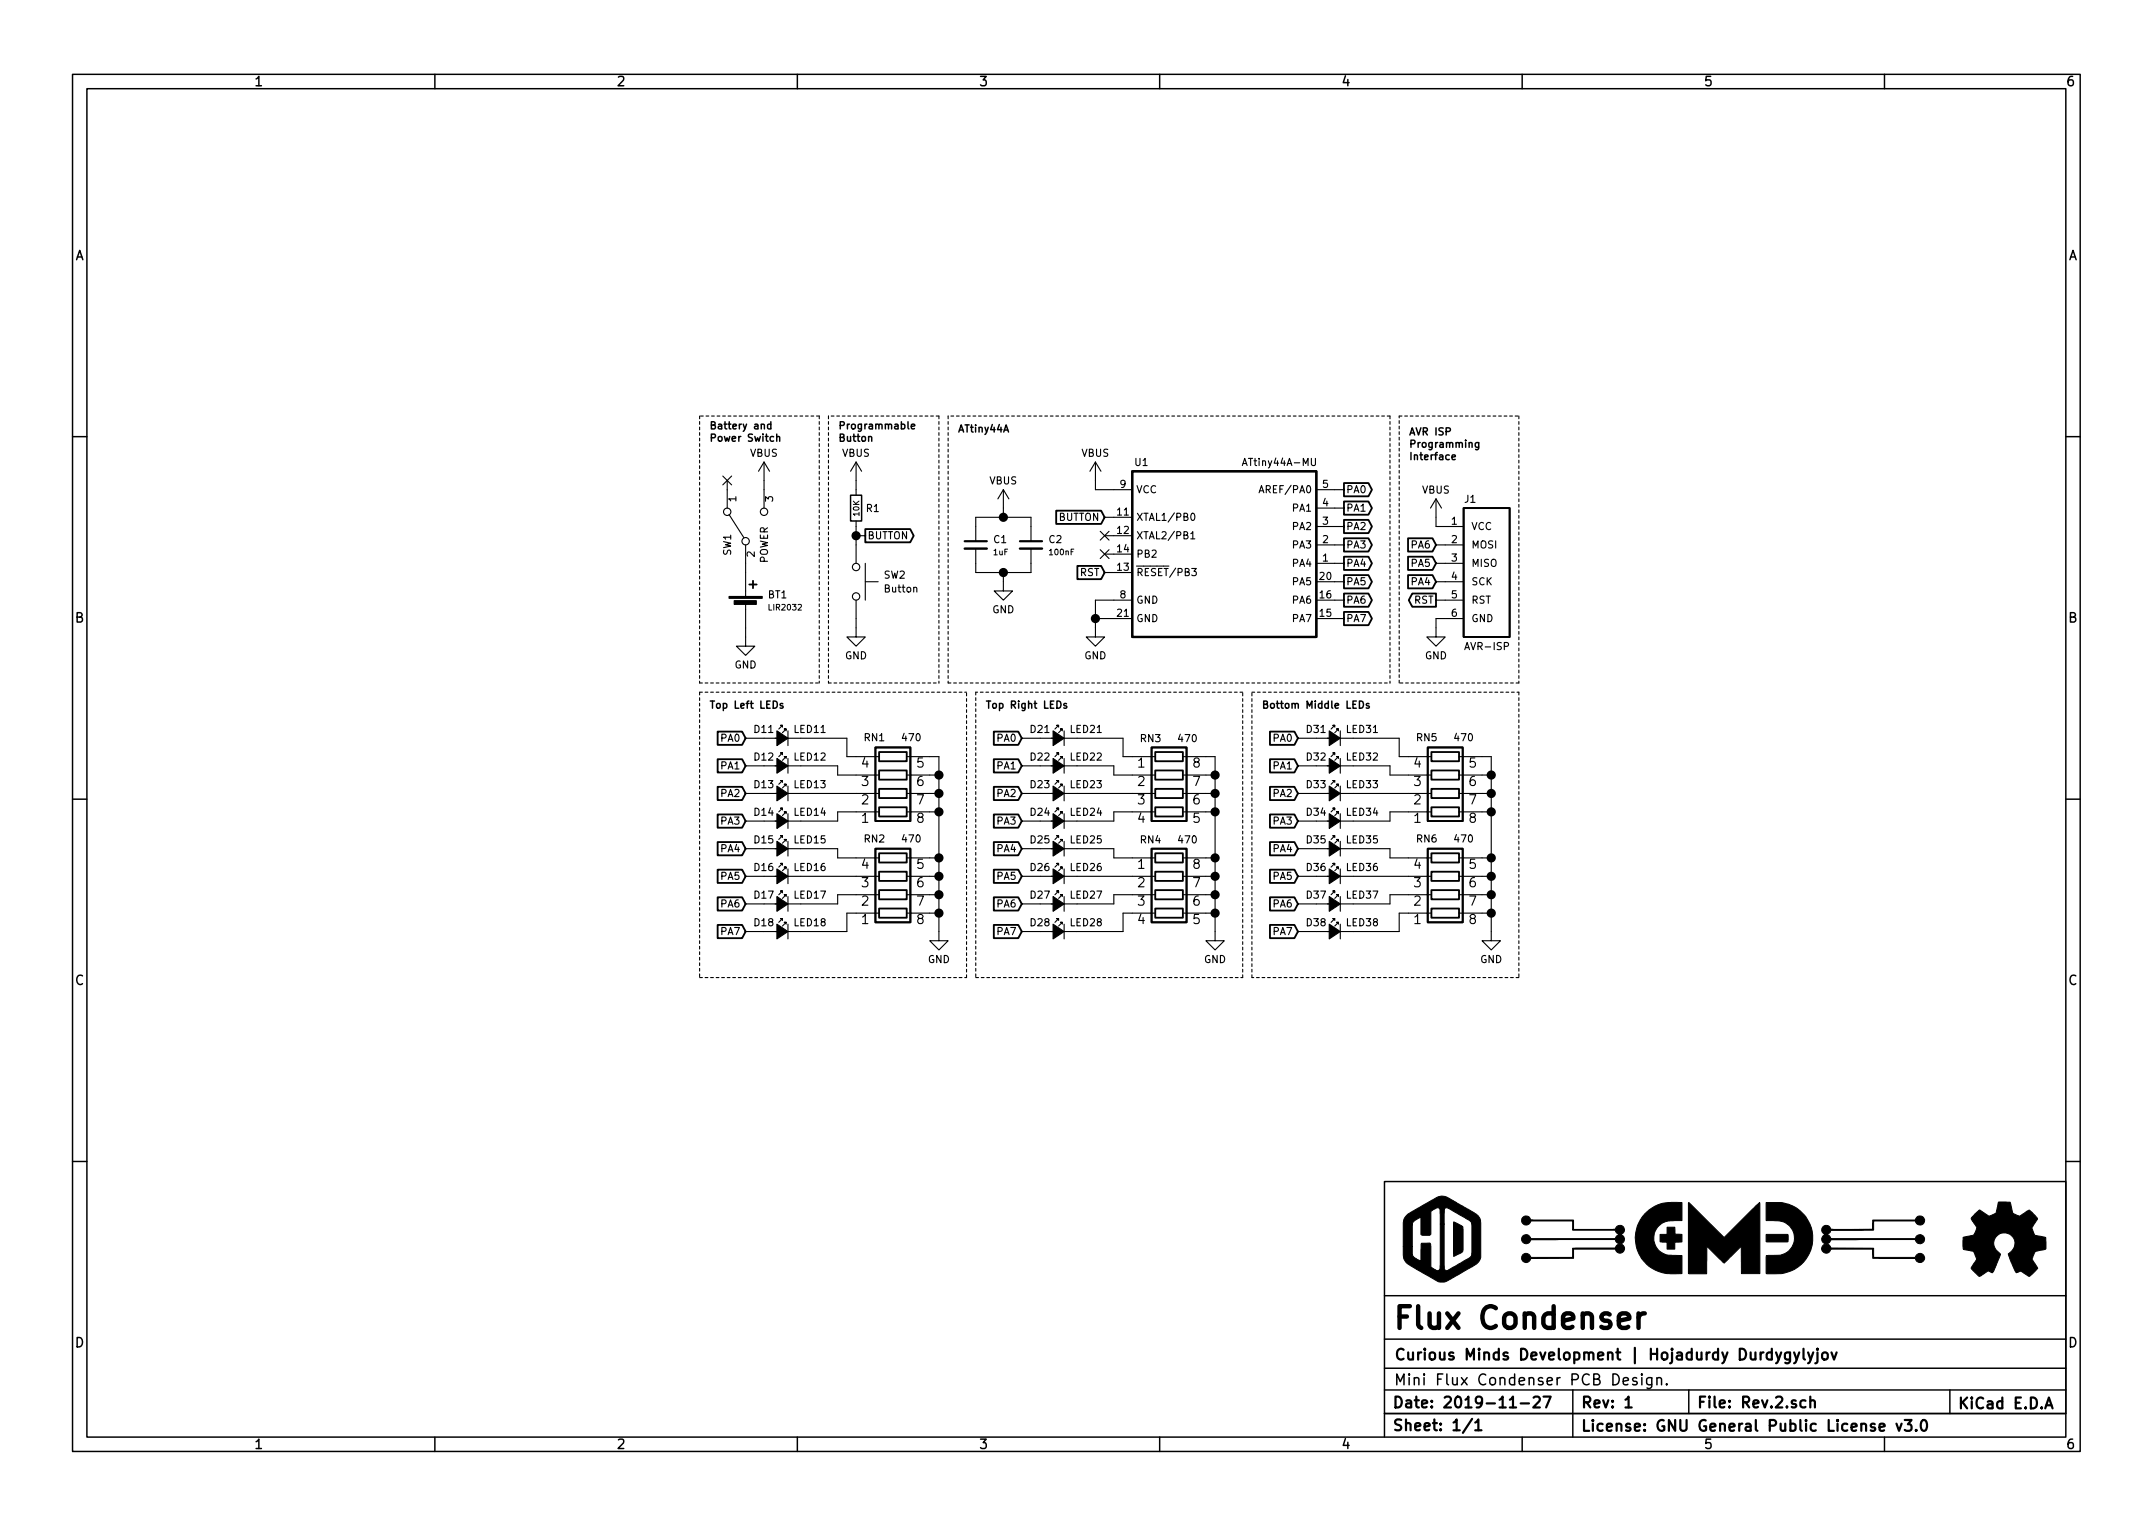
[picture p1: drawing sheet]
EESchema Schematic File Version 4
EELAYER 30 0
EELAYER END
$Descr A4 11693 8268
encoding utf-8
Sheet 1 1
Title "Flux Condenser"
Date "2019-11-27"
Rev "1"
Comp "Curious Minds Development | Hojadurdy Durdygylyjov"
Comment1 "Mini Flux Condenser PCB Design."
Comment2 "GNU General Public License v3.0"
Comment3 ""
Comment4 ""
$EndDescr
$Comp
L ATtiny44A-MU:ATtiny44A-MU U1
U 1 1
P 6650 3350
F 0 "U1" H 6200 4200 39  0000 C CNN
F 1 "ATtiny44A-MU" H 6950 4200 39  0000 C CNN
F 2 "Package_DFN_QFN:QFN-20-1EP_4x4mm_P0.5mm_EP2.6x2.6mm" H 6650 2700 50  0001 C CIN
F 3 "http://ww1.microchip.com/downloads/en/DeviceDoc/doc8006.pdf" H 9150 3350 50  0001 C CNN
	1    6650 3350
	1    0    0    -1  
$EndComp
Wire Wire Line
	5950 2600 5950 2650
Wire Wire Line
	5950 2650 6050 2650
$Comp
L power:GND #PWR0102
U 1 1
P 5950 3400
F 0 "#PWR0102" H 5950 3150 50  0001 C CNN
F 1 "GND" H 5950 3250 39  0000 C CNN
F 2 "" H 5950 3400 50  0001 C CNN
F 3 "" H 5950 3400 50  0001 C CNN
	1    5950 3400
	1    0    0    -1  
$EndComp
Wire Wire Line
	5950 3400 5950 3350
Wire Wire Line
	5950 3250 6050 3250
Wire Wire Line
	6050 3350 5950 3350
Connection ~ 5950 3350
Wire Wire Line
	5950 3350 5950 3250
$Comp
L Device:LED_Small_ALT D11
U 1 1
P 4250 4000
F 0 "D11" H 4350 4050 39  0000 C CNN
F 1 "LED11" H 4100 4050 39  0000 C CNN
F 2 "LED_SMD:LED_0402_1005Metric" V 4250 4000 50  0001 C CNN
F 3 "~" V 4250 4000 50  0001 C CNN
	1    4250 4000
	-1   0    0    -1  
$EndComp
$Comp
L Device:LED_Small_ALT D12
U 1 1
P 4250 4150
F 0 "D12" H 4350 4200 39  0000 C CNN
F 1 "LED12" H 4100 4200 39  0000 C CNN
F 2 "LED_SMD:LED_0402_1005Metric" V 4250 4150 50  0001 C CNN
F 3 "~" V 4250 4150 50  0001 C CNN
	1    4250 4150
	-1   0    0    -1  
$EndComp
$Comp
L Device:LED_Small_ALT D13
U 1 1
P 4250 4300
F 0 "D13" H 4350 4350 39  0000 C CNN
F 1 "LED13" H 4100 4350 39  0000 C CNN
F 2 "LED_SMD:LED_0402_1005Metric" V 4250 4300 50  0001 C CNN
F 3 "~" V 4250 4300 50  0001 C CNN
	1    4250 4300
	-1   0    0    -1  
$EndComp
$Comp
L Device:LED_Small_ALT D14
U 1 1
P 4250 4450
F 0 "D14" H 4350 4500 39  0000 C CNN
F 1 "LED14" H 4100 4500 39  0000 C CNN
F 2 "LED_SMD:LED_0402_1005Metric" V 4250 4450 50  0001 C CNN
F 3 "~" V 4250 4450 50  0001 C CNN
	1    4250 4450
	-1   0    0    -1  
$EndComp
$Comp
L Device:LED_Small_ALT D15
U 1 1
P 4250 4600
F 0 "D15" H 4350 4650 39  0000 C CNN
F 1 "LED15" H 4100 4650 39  0000 C CNN
F 2 "LED_SMD:LED_0402_1005Metric" V 4250 4600 50  0001 C CNN
F 3 "~" V 4250 4600 50  0001 C CNN
	1    4250 4600
	-1   0    0    -1  
$EndComp
$Comp
L Device:LED_Small_ALT D16
U 1 1
P 4250 4750
F 0 "D16" H 4350 4800 39  0000 C CNN
F 1 "LED16" H 4100 4800 39  0000 C CNN
F 2 "LED_SMD:LED_0402_1005Metric" V 4250 4750 50  0001 C CNN
F 3 "~" V 4250 4750 50  0001 C CNN
	1    4250 4750
	-1   0    0    -1  
$EndComp
$Comp
L Device:LED_Small_ALT D17
U 1 1
P 4250 4900
F 0 "D17" H 4350 4950 39  0000 C CNN
F 1 "LED17" H 4100 4950 39  0000 C CNN
F 2 "LED_SMD:LED_0402_1005Metric" V 4250 4900 50  0001 C CNN
F 3 "~" V 4250 4900 50  0001 C CNN
	1    4250 4900
	-1   0    0    -1  
$EndComp
$Comp
L Device:LED_Small_ALT D18
U 1 1
P 4250 5050
F 0 "D18" H 4350 5100 39  0000 C CNN
F 1 "LED18" H 4100 5100 39  0000 C CNN
F 2 "LED_SMD:LED_0402_1005Metric" V 4250 5050 50  0001 C CNN
F 3 "~" V 4250 5050 50  0001 C CNN
	1    4250 5050
	-1   0    0    -1  
$EndComp
$Comp
L Device:R_Pack04 RN1
U 1 1
P 4850 4200
F 0 "RN1" V 5050 4100 39  0000 C CNN
F 1 "470" V 5050 4300 39  0000 C CNN
F 2 "Resistor_SMD:R_Array_Convex_4x0402" V 5125 4200 50  0001 C CNN
F 3 "~" H 4850 4200 50  0001 C CNN
	1    4850 4200
	0    1    -1   0   
$EndComp
$Comp
L Device:R_Pack04 RN2
U 1 1
P 4850 4750
F 0 "RN2" V 5050 4650 39  0000 C CNN
F 1 "470" V 5050 4850 39  0000 C CNN
F 2 "Resistor_SMD:R_Array_Convex_4x0402" V 5125 4750 50  0001 C CNN
F 3 "~" H 4850 4750 50  0001 C CNN
	1    4850 4750
	0    1    -1   0   
$EndComp
Wire Wire Line
	4350 4000 4600 4000
Wire Wire Line
	4600 4000 4600 4100
Wire Wire Line
	4600 4100 4650 4100
Wire Wire Line
	4350 4150 4550 4150
Wire Wire Line
	4550 4150 4550 4200
Wire Wire Line
	4550 4200 4650 4200
Wire Wire Line
	4350 4300 4650 4300
Wire Wire Line
	4350 4450 4550 4450
Wire Wire Line
	4550 4450 4550 4400
Wire Wire Line
	4550 4400 4650 4400
Wire Wire Line
	4350 4600 4550 4600
Wire Wire Line
	4550 4600 4550 4650
Wire Wire Line
	4550 4650 4650 4650
Wire Wire Line
	4350 4750 4650 4750
Wire Wire Line
	4350 4900 4550 4900
Wire Wire Line
	4550 4900 4550 4850
Wire Wire Line
	4550 4850 4650 4850
Wire Wire Line
	4350 5050 4600 5050
Wire Wire Line
	4600 5050 4600 4950
Wire Wire Line
	4600 4950 4650 4950
$Comp
L power:GND #PWR0103
U 1 1
P 5100 5050
F 0 "#PWR0103" H 5100 4800 50  0001 C CNN
F 1 "GND" H 5100 4900 39  0000 C CNN
F 2 "" H 5100 5050 50  0001 C CNN
F 3 "" H 5100 5050 50  0001 C CNN
	1    5100 5050
	1    0    0    -1  
$EndComp
Wire Wire Line
	5050 4650 5100 4650
Wire Wire Line
	5050 4100 5100 4100
Wire Wire Line
	5100 4100 5100 4200
Connection ~ 5100 4650
Wire Wire Line
	5100 4650 5100 4750
Wire Wire Line
	5050 4950 5100 4950
Connection ~ 5100 4950
Wire Wire Line
	5100 4950 5100 5050
Wire Wire Line
	5050 4850 5100 4850
Connection ~ 5100 4850
Wire Wire Line
	5100 4850 5100 4950
Wire Wire Line
	5050 4750 5100 4750
Connection ~ 5100 4750
Wire Wire Line
	5100 4750 5100 4850
Wire Wire Line
	5050 4400 5100 4400
Connection ~ 5100 4400
Wire Wire Line
	5100 4400 5100 4650
Wire Wire Line
	5050 4300 5100 4300
Connection ~ 5100 4300
Wire Wire Line
	5100 4300 5100 4400
Wire Wire Line
	5050 4200 5100 4200
Connection ~ 5100 4200
Wire Wire Line
	5100 4200 5100 4300
Text GLabel 7300 2650 2    39   Output ~ 0
PA0
Text GLabel 7300 2750 2    39   Output ~ 0
PA1
Text GLabel 7300 2850 2    39   Output ~ 0
PA2
Text GLabel 7300 2950 2    39   Output ~ 0
PA3
Text GLabel 7300 3050 2    39   Output ~ 0
PA4
Text GLabel 7300 3150 2    39   Output ~ 0
PA5
Text GLabel 7300 3250 2    39   Output ~ 0
PA6
Text GLabel 7300 3350 2    39   Output ~ 0
PA7
Wire Wire Line
	7250 2650 7300 2650
Wire Wire Line
	7250 2750 7300 2750
Wire Wire Line
	7250 2850 7300 2850
Wire Wire Line
	7250 2950 7300 2950
Wire Wire Line
	7250 3050 7300 3050
Wire Wire Line
	7250 3150 7300 3150
Wire Wire Line
	7250 3250 7300 3250
Wire Wire Line
	7250 3350 7300 3350
Text GLabel 4050 4000 0    39   Input ~ 0
PA0
Text GLabel 4050 4150 0    39   Input ~ 0
PA1
Text GLabel 4050 4300 0    39   Input ~ 0
PA2
Text GLabel 4050 4450 0    39   Input ~ 0
PA3
Text GLabel 4050 4600 0    39   Input ~ 0
PA4
Text GLabel 4050 4750 0    39   Input ~ 0
PA5
Text GLabel 4050 4900 0    39   Input ~ 0
PA6
Text GLabel 4050 5050 0    39   Input ~ 0
PA7
Wire Wire Line
	4050 4000 4150 4000
Wire Wire Line
	4050 4150 4150 4150
Wire Wire Line
	4050 4300 4150 4300
Wire Wire Line
	4050 4450 4150 4450
Wire Wire Line
	4050 4600 4150 4600
Wire Wire Line
	4050 4750 4150 4750
Wire Wire Line
	4050 4900 4150 4900
Wire Wire Line
	4050 5050 4150 5050
$Comp
L Device:LED_Small_ALT D21
U 1 1
P 5750 4000
F 0 "D21" H 5850 4050 39  0000 C CNN
F 1 "LED21" H 5600 4050 39  0000 C CNN
F 2 "LED_SMD:LED_0402_1005Metric" V 5750 4000 50  0001 C CNN
F 3 "~" V 5750 4000 50  0001 C CNN
	1    5750 4000
	-1   0    0    -1  
$EndComp
$Comp
L Device:LED_Small_ALT D22
U 1 1
P 5750 4150
F 0 "D22" H 5850 4200 39  0000 C CNN
F 1 "LED22" H 5600 4200 39  0000 C CNN
F 2 "LED_SMD:LED_0402_1005Metric" V 5750 4150 50  0001 C CNN
F 3 "~" V 5750 4150 50  0001 C CNN
	1    5750 4150
	-1   0    0    -1  
$EndComp
$Comp
L Device:LED_Small_ALT D23
U 1 1
P 5750 4300
F 0 "D23" H 5850 4350 39  0000 C CNN
F 1 "LED23" H 5600 4350 39  0000 C CNN
F 2 "LED_SMD:LED_0402_1005Metric" V 5750 4300 50  0001 C CNN
F 3 "~" V 5750 4300 50  0001 C CNN
	1    5750 4300
	-1   0    0    -1  
$EndComp
$Comp
L Device:LED_Small_ALT D24
U 1 1
P 5750 4450
F 0 "D24" H 5850 4500 39  0000 C CNN
F 1 "LED24" H 5600 4500 39  0000 C CNN
F 2 "LED_SMD:LED_0402_1005Metric" V 5750 4450 50  0001 C CNN
F 3 "~" V 5750 4450 50  0001 C CNN
	1    5750 4450
	-1   0    0    -1  
$EndComp
$Comp
L Device:LED_Small_ALT D25
U 1 1
P 5750 4600
F 0 "D25" H 5850 4650 39  0000 C CNN
F 1 "LED25" H 5600 4650 39  0000 C CNN
F 2 "LED_SMD:LED_0402_1005Metric" V 5750 4600 50  0001 C CNN
F 3 "~" V 5750 4600 50  0001 C CNN
	1    5750 4600
	-1   0    0    -1  
$EndComp
$Comp
L Device:LED_Small_ALT D26
U 1 1
P 5750 4750
F 0 "D26" H 5850 4800 39  0000 C CNN
F 1 "LED26" H 5600 4800 39  0000 C CNN
F 2 "LED_SMD:LED_0402_1005Metric" V 5750 4750 50  0001 C CNN
F 3 "~" V 5750 4750 50  0001 C CNN
	1    5750 4750
	-1   0    0    -1  
$EndComp
$Comp
L Device:LED_Small_ALT D27
U 1 1
P 5750 4900
F 0 "D27" H 5850 4950 39  0000 C CNN
F 1 "LED27" H 5600 4950 39  0000 C CNN
F 2 "LED_SMD:LED_0402_1005Metric" V 5750 4900 50  0001 C CNN
F 3 "~" V 5750 4900 50  0001 C CNN
	1    5750 4900
	-1   0    0    -1  
$EndComp
$Comp
L Device:LED_Small_ALT D28
U 1 1
P 5750 5050
F 0 "D28" H 5850 5100 39  0000 C CNN
F 1 "LED28" H 5600 5100 39  0000 C CNN
F 2 "LED_SMD:LED_0402_1005Metric" V 5750 5050 50  0001 C CNN
F 3 "~" V 5750 5050 50  0001 C CNN
	1    5750 5050
	-1   0    0    -1  
$EndComp
$Comp
L Device:R_Pack04 RN3
U 1 1
P 6350 4300
F 0 "RN3" V 6050 4200 39  0000 C CNN
F 1 "470" V 6050 4400 39  0000 C CNN
F 2 "Resistor_SMD:R_Array_Convex_4x0402" V 6625 4300 50  0001 C CNN
F 3 "~" H 6350 4300 50  0001 C CNN
	1    6350 4300
	0    1    1    0   
$EndComp
$Comp
L Device:R_Pack04 RN4
U 1 1
P 6350 4850
F 0 "RN4" V 6050 4750 39  0000 C CNN
F 1 "470" V 6050 4950 39  0000 C CNN
F 2 "Resistor_SMD:R_Array_Convex_4x0402" V 6625 4850 50  0001 C CNN
F 3 "~" H 6350 4850 50  0001 C CNN
	1    6350 4850
	0    1    1    0   
$EndComp
Wire Wire Line
	5850 4000 6100 4000
Wire Wire Line
	6100 4000 6100 4100
Wire Wire Line
	6100 4100 6150 4100
Wire Wire Line
	5850 4150 6050 4150
Wire Wire Line
	6050 4150 6050 4200
Wire Wire Line
	6050 4200 6150 4200
Wire Wire Line
	5850 4300 6150 4300
Wire Wire Line
	5850 4450 6050 4450
Wire Wire Line
	6050 4450 6050 4400
Wire Wire Line
	6050 4400 6150 4400
Wire Wire Line
	5850 4600 6050 4600
Wire Wire Line
	6050 4600 6050 4650
Wire Wire Line
	6050 4650 6150 4650
Wire Wire Line
	5850 4750 6150 4750
Wire Wire Line
	5850 4900 6050 4900
Wire Wire Line
	6050 4900 6050 4850
Wire Wire Line
	6050 4850 6150 4850
Wire Wire Line
	5850 5050 6100 5050
Wire Wire Line
	6100 5050 6100 4950
Wire Wire Line
	6100 4950 6150 4950
$Comp
L power:GND #PWR0104
U 1 1
P 6600 5050
F 0 "#PWR0104" H 6600 4800 50  0001 C CNN
F 1 "GND" H 6600 4900 39  0000 C CNN
F 2 "" H 6600 5050 50  0001 C CNN
F 3 "" H 6600 5050 50  0001 C CNN
	1    6600 5050
	1    0    0    -1  
$EndComp
Wire Wire Line
	6550 4650 6600 4650
Wire Wire Line
	6550 4100 6600 4100
Wire Wire Line
	6600 4100 6600 4200
Connection ~ 6600 4650
Wire Wire Line
	6600 4650 6600 4750
Wire Wire Line
	6550 4950 6600 4950
Connection ~ 6600 4950
Wire Wire Line
	6600 4950 6600 5050
Wire Wire Line
	6550 4850 6600 4850
Connection ~ 6600 4850
Wire Wire Line
	6600 4850 6600 4950
Wire Wire Line
	6550 4750 6600 4750
Connection ~ 6600 4750
Wire Wire Line
	6600 4750 6600 4850
Wire Wire Line
	6550 4400 6600 4400
Connection ~ 6600 4400
Wire Wire Line
	6600 4400 6600 4650
Wire Wire Line
	6550 4300 6600 4300
Connection ~ 6600 4300
Wire Wire Line
	6600 4300 6600 4400
Wire Wire Line
	6550 4200 6600 4200
Connection ~ 6600 4200
Wire Wire Line
	6600 4200 6600 4300
Text GLabel 5550 4000 0    39   Input ~ 0
PA0
Text GLabel 5550 4150 0    39   Input ~ 0
PA1
Text GLabel 5550 4300 0    39   Input ~ 0
PA2
Text GLabel 5550 4450 0    39   Input ~ 0
PA3
Text GLabel 5550 4600 0    39   Input ~ 0
PA4
Text GLabel 5550 4750 0    39   Input ~ 0
PA5
Text GLabel 5550 4900 0    39   Input ~ 0
PA6
Text GLabel 5550 5050 0    39   Input ~ 0
PA7
Wire Wire Line
	5550 4000 5650 4000
Wire Wire Line
	5550 4150 5650 4150
Wire Wire Line
	5550 4300 5650 4300
Wire Wire Line
	5550 4450 5650 4450
Wire Wire Line
	5550 4600 5650 4600
Wire Wire Line
	5550 4750 5650 4750
Wire Wire Line
	5550 4900 5650 4900
Wire Wire Line
	5550 5050 5650 5050
$Comp
L Device:LED_Small_ALT D31
U 1 1
P 7250 4000
F 0 "D31" H 7350 4050 39  0000 C CNN
F 1 "LED31" H 7100 4050 39  0000 C CNN
F 2 "LED_SMD:LED_0402_1005Metric" V 7250 4000 50  0001 C CNN
F 3 "~" V 7250 4000 50  0001 C CNN
	1    7250 4000
	-1   0    0    -1  
$EndComp
$Comp
L Device:LED_Small_ALT D32
U 1 1
P 7250 4150
F 0 "D32" H 7350 4200 39  0000 C CNN
F 1 "LED32" H 7100 4200 39  0000 C CNN
F 2 "LED_SMD:LED_0402_1005Metric" V 7250 4150 50  0001 C CNN
F 3 "~" V 7250 4150 50  0001 C CNN
	1    7250 4150
	-1   0    0    -1  
$EndComp
$Comp
L Device:LED_Small_ALT D33
U 1 1
P 7250 4300
F 0 "D33" H 7350 4350 39  0000 C CNN
F 1 "LED33" H 7100 4350 39  0000 C CNN
F 2 "LED_SMD:LED_0402_1005Metric" V 7250 4300 50  0001 C CNN
F 3 "~" V 7250 4300 50  0001 C CNN
	1    7250 4300
	-1   0    0    -1  
$EndComp
$Comp
L Device:LED_Small_ALT D34
U 1 1
P 7250 4450
F 0 "D34" H 7350 4500 39  0000 C CNN
F 1 "LED34" H 7100 4500 39  0000 C CNN
F 2 "LED_SMD:LED_0402_1005Metric" V 7250 4450 50  0001 C CNN
F 3 "~" V 7250 4450 50  0001 C CNN
	1    7250 4450
	-1   0    0    -1  
$EndComp
$Comp
L Device:LED_Small_ALT D35
U 1 1
P 7250 4600
F 0 "D35" H 7350 4650 39  0000 C CNN
F 1 "LED35" H 7100 4650 39  0000 C CNN
F 2 "LED_SMD:LED_0402_1005Metric" V 7250 4600 50  0001 C CNN
F 3 "~" V 7250 4600 50  0001 C CNN
	1    7250 4600
	-1   0    0    -1  
$EndComp
$Comp
L Device:LED_Small_ALT D36
U 1 1
P 7250 4750
F 0 "D36" H 7350 4800 39  0000 C CNN
F 1 "LED36" H 7100 4800 39  0000 C CNN
F 2 "LED_SMD:LED_0402_1005Metric" V 7250 4750 50  0001 C CNN
F 3 "~" V 7250 4750 50  0001 C CNN
	1    7250 4750
	-1   0    0    -1  
$EndComp
$Comp
L Device:LED_Small_ALT D37
U 1 1
P 7250 4900
F 0 "D37" H 7350 4950 39  0000 C CNN
F 1 "LED37" H 7100 4950 39  0000 C CNN
F 2 "LED_SMD:LED_0402_1005Metric" V 7250 4900 50  0001 C CNN
F 3 "~" V 7250 4900 50  0001 C CNN
	1    7250 4900
	-1   0    0    -1  
$EndComp
$Comp
L Device:LED_Small_ALT D38
U 1 1
P 7250 5050
F 0 "D38" H 7350 5100 39  0000 C CNN
F 1 "LED38" H 7100 5100 39  0000 C CNN
F 2 "LED_SMD:LED_0402_1005Metric" V 7250 5050 50  0001 C CNN
F 3 "~" V 7250 5050 50  0001 C CNN
	1    7250 5050
	-1   0    0    -1  
$EndComp
$Comp
L Device:R_Pack04 RN5
U 1 1
P 7850 4200
F 0 "RN5" V 8050 4100 39  0000 C CNN
F 1 "470" V 8050 4300 39  0000 C CNN
F 2 "Resistor_SMD:R_Array_Convex_4x0402" V 8125 4200 50  0001 C CNN
F 3 "~" H 7850 4200 50  0001 C CNN
	1    7850 4200
	0    1    -1   0   
$EndComp
$Comp
L Device:R_Pack04 RN6
U 1 1
P 7850 4750
F 0 "RN6" V 8050 4650 39  0000 C CNN
F 1 "470" V 8050 4850 39  0000 C CNN
F 2 "Resistor_SMD:R_Array_Convex_4x0402" V 8125 4750 50  0001 C CNN
F 3 "~" H 7850 4750 50  0001 C CNN
	1    7850 4750
	0    1    -1   0   
$EndComp
Wire Wire Line
	7350 4000 7600 4000
Wire Wire Line
	7600 4000 7600 4100
Wire Wire Line
	7600 4100 7650 4100
Wire Wire Line
	7350 4150 7550 4150
Wire Wire Line
	7550 4150 7550 4200
Wire Wire Line
	7550 4200 7650 4200
Wire Wire Line
	7350 4300 7650 4300
Wire Wire Line
	7350 4450 7550 4450
Wire Wire Line
	7550 4450 7550 4400
Wire Wire Line
	7550 4400 7650 4400
Wire Wire Line
	7350 4600 7550 4600
Wire Wire Line
	7550 4600 7550 4650
Wire Wire Line
	7550 4650 7650 4650
Wire Wire Line
	7350 4750 7650 4750
Wire Wire Line
	7350 4900 7550 4900
Wire Wire Line
	7550 4900 7550 4850
Wire Wire Line
	7550 4850 7650 4850
Wire Wire Line
	7350 5050 7600 5050
Wire Wire Line
	7600 5050 7600 4950
Wire Wire Line
	7600 4950 7650 4950
$Comp
L power:GND #PWR0105
U 1 1
P 8100 5050
F 0 "#PWR0105" H 8100 4800 50  0001 C CNN
F 1 "GND" H 8100 4900 39  0000 C CNN
F 2 "" H 8100 5050 50  0001 C CNN
F 3 "" H 8100 5050 50  0001 C CNN
	1    8100 5050
	1    0    0    -1  
$EndComp
Wire Wire Line
	8050 4650 8100 4650
Wire Wire Line
	8050 4100 8100 4100
Wire Wire Line
	8100 4100 8100 4200
Connection ~ 8100 4650
Wire Wire Line
	8100 4650 8100 4750
Wire Wire Line
	8050 4950 8100 4950
Connection ~ 8100 4950
Wire Wire Line
	8100 4950 8100 5050
Wire Wire Line
	8050 4850 8100 4850
Connection ~ 8100 4850
Wire Wire Line
	8100 4850 8100 4950
Wire Wire Line
	8050 4750 8100 4750
Connection ~ 8100 4750
Wire Wire Line
	8100 4750 8100 4850
Wire Wire Line
	8050 4400 8100 4400
Connection ~ 8100 4400
Wire Wire Line
	8100 4400 8100 4650
Wire Wire Line
	8050 4300 8100 4300
Connection ~ 8100 4300
Wire Wire Line
	8100 4300 8100 4400
Wire Wire Line
	8050 4200 8100 4200
Connection ~ 8100 4200
Wire Wire Line
	8100 4200 8100 4300
Text GLabel 7050 4000 0    39   Input ~ 0
PA0
Text GLabel 7050 4150 0    39   Input ~ 0
PA1
Text GLabel 7050 4300 0    39   Input ~ 0
PA2
Text GLabel 7050 4450 0    39   Input ~ 0
PA3
Text GLabel 7050 4600 0    39   Input ~ 0
PA4
Text GLabel 7050 4750 0    39   Input ~ 0
PA5
Text GLabel 7050 4900 0    39   Input ~ 0
PA6
Text GLabel 7050 5050 0    39   Input ~ 0
PA7
Wire Wire Line
	7050 4000 7150 4000
Wire Wire Line
	7050 4150 7150 4150
Wire Wire Line
	7050 4300 7150 4300
Wire Wire Line
	7050 4450 7150 4450
Wire Wire Line
	7050 4600 7150 4600
Wire Wire Line
	7050 4750 7150 4750
Wire Wire Line
	7050 4900 7150 4900
Wire Wire Line
	7050 5050 7150 5050
$Comp
L Device:C_Small C2
U 1 1
P 5600 2950
F 0 "C2" H 5692 2981 39  0000 L CNN
F 1 "100nF" H 5692 2912 31  0000 L CNN
F 2 "Capacitor_SMD:C_0402_1005Metric" H 5600 2950 50  0001 C CNN
F 3 "~" H 5600 2950 50  0001 C CNN
	1    5600 2950
	1    0    0    -1  
$EndComp
$Comp
L Device:C_Small C1
U 1 1
P 5300 2950
F 0 "C1" H 5392 2981 39  0000 L CNN
F 1 "1uF" H 5392 2912 31  0000 L CNN
F 2 "Capacitor_SMD:C_0402_1005Metric" H 5300 2950 50  0001 C CNN
F 3 "~" H 5300 2950 50  0001 C CNN
	1    5300 2950
	1    0    0    -1  
$EndComp
Wire Wire Line
	5300 3050 5300 3100
Wire Wire Line
	5300 3100 5450 3100
Wire Wire Line
	5600 3100 5600 3050
$Comp
L power:GND #PWR0106
U 1 1
P 5450 3150
F 0 "#PWR0106" H 5450 2900 50  0001 C CNN
F 1 "GND" H 5450 3000 39  0000 C CNN
F 2 "" H 5450 3150 50  0001 C CNN
F 3 "" H 5450 3150 50  0001 C CNN
	1    5450 3150
	1    0    0    -1  
$EndComp
Wire Wire Line
	5450 3150 5450 3100
Connection ~ 5450 3100
Wire Wire Line
	5450 3100 5600 3100
$Comp
L SW_SPDT:SW_SPDT SW1
U 1 1
P 4050 2850
F 0 "SW1" H 3950 2950 39  0000 C CNN
F 1 "POWER" H 3950 2750 39  0000 C CNN
F 2 "Footprints:SSAJ120100" H 4050 2850 50  0001 C CNN
F 3 "~" H 4050 2850 50  0001 C CNN
	1    4050 2850
	0    -1   -1   0   
$EndComp
$Comp
L Device:Battery_Cell BT1
U 1 1
P 4050 3300
F 0 "BT1" H 4168 3381 39  0000 L CNN
F 1 "LIR2032" H 4168 3312 31  0000 L CNN
F 2 "Footprints:CR2032_Metal_Battery_Holder" V 4050 3360 50  0001 C CNN
F 3 "~" V 4050 3360 50  0001 C CNN
	1    4050 3300
	1    0    0    -1  
$EndComp
$Comp
L power:GND #PWR0107
U 1 1
P 4050 3450
F 0 "#PWR0107" H 4050 3200 50  0001 C CNN
F 1 "GND" H 4050 3300 39  0000 C CNN
F 2 "" H 4050 3450 50  0001 C CNN
F 3 "" H 4050 3450 50  0001 C CNN
	1    4050 3450
	1    0    0    -1  
$EndComp
Wire Wire Line
	4050 3450 4050 3400
NoConn ~ 6000 3000
NoConn ~ 6000 2900
Text GLabel 6000 2800 0    39   Input ~ 0
BUTTON
$Comp
L Switch:SW_Push SW2
U 1 1
P 4650 3150
F 0 "SW2" V 4612 3298 39  0000 L CNN
F 1 "Button" V 4687 3298 39  0000 L CNN
F 2 "Footprints:SW_Push_KH" H 4650 3350 50  0001 C CNN
F 3 "~" H 4650 3350 50  0001 C CNN
	1    4650 3150
	0    1    1    0   
$EndComp
$Comp
L power:GND #PWR0108
U 1 1
P 4650 3400
F 0 "#PWR0108" H 4650 3150 50  0001 C CNN
F 1 "GND" H 4650 3250 39  0000 C CNN
F 2 "" H 4650 3400 50  0001 C CNN
F 3 "" H 4650 3400 50  0001 C CNN
	1    4650 3400
	1    0    0    -1  
$EndComp
$Comp
L Device:R_Small R1
U 1 1
P 4650 2750
F 0 "R1" H 4700 2750 39  0000 L CNN
F 1 "10K" V 4650 2700 31  0000 L CNN
F 2 "Resistor_SMD:R_0402_1005Metric" H 4650 2750 50  0001 C CNN
F 3 "~" H 4650 2750 50  0001 C CNN
	1    4650 2750
	1    0    0    -1  
$EndComp
Wire Wire Line
	4650 2650 4650 2600
Wire Wire Line
	4650 2950 4650 2900
Wire Wire Line
	4650 2900 4700 2900
Connection ~ 4650 2900
Wire Wire Line
	4650 2900 4650 2850
Text GLabel 4700 2900 2    39   Output ~ 0
BUTTON
Wire Wire Line
	4650 3400 4650 3350
Wire Wire Line
	4050 3100 4050 3050
Wire Wire Line
	3950 2650 3950 2600
Wire Wire Line
	4150 2650 4150 2600
NoConn ~ 3950 2600
Wire Wire Line
	5300 2850 5300 2800
Wire Wire Line
	5300 2800 5450 2800
Wire Wire Line
	5600 2800 5600 2850
Wire Wire Line
	5450 2800 5450 2750
Connection ~ 5450 2800
Wire Wire Line
	5450 2800 5600 2800
Text Notes 3850 3850 0    39   ~ 8
Top Left LEDs
Text Notes 5350 3850 0    39   ~ 8
Top Right LEDs
Text Notes 6850 3850 0    39   ~ 8
Bottom Middle LEDs
Text Notes 5200 2350 0    39   ~ 8
ATtiny44A
$Comp
L AVR-ISP:AVR-ISP J1
U 1 1
P 8050 3050
F 0 "J1" H 7950 3400 39  0000 L CNN
F 1 "AVR-ISP" H 7950 2600 39  0000 L CNN
F 2 "Connector_PinHeader_1.27mm:PinHeader_1x06_P1.27mm_Vertical" V 9200 3050 50  0001 C CNN
F 3 " ~" H 6775 2500 50  0001 C CNN
	1    8050 3050
	1    0    0    -1  
$EndComp
$Comp
L power:GND #PWR0101
U 1 1
P 7800 3400
F 0 "#PWR0101" H 7800 3150 50  0001 C CNN
F 1 "GND" H 7800 3250 39  0000 C CNN
F 2 "" H 7800 3400 50  0001 C CNN
F 3 "" H 7800 3400 50  0001 C CNN
	1    7800 3400
	1    0    0    -1  
$EndComp
Wire Wire Line
	7800 2800 7800 2850
Wire Wire Line
	7800 2850 7850 2850
Wire Wire Line
	7800 3400 7800 3350
Wire Wire Line
	7800 3350 7850 3350
Text GLabel 7800 3250 0    39   Output ~ 0
RST
Text GLabel 6000 3100 0    39   Input ~ 0
RST
Text Notes 7650 2500 0    39   ~ 8
AVR ISP\nProgramming\nInterface
Text GLabel 7800 3050 0    39   Input ~ 0
PA5
Text GLabel 7800 3150 0    39   Input ~ 0
PA4
Text GLabel 7800 2950 0    39   Input ~ 0
PA6
Wire Wire Line
	7800 2950 7850 2950
Wire Wire Line
	7800 3050 7850 3050
Wire Wire Line
	7800 3150 7850 3150
Wire Wire Line
	7800 3250 7850 3250
$Comp
L power:VBUS #PWR0109
U 1 1
P 7800 2800
F 0 "#PWR0109" H 7800 2650 50  0001 C CNN
F 1 "VBUS" H 7800 2950 39  0000 C CNN
F 2 "" H 7800 2800 50  0001 C CNN
F 3 "" H 7800 2800 50  0001 C CNN
	1    7800 2800
	1    0    0    -1  
$EndComp
$Comp
L power:VBUS #PWR0110
U 1 1
P 4650 2600
F 0 "#PWR0110" H 4650 2450 50  0001 C CNN
F 1 "VBUS" H 4650 2750 39  0000 C CNN
F 2 "" H 4650 2600 50  0001 C CNN
F 3 "" H 4650 2600 50  0001 C CNN
	1    4650 2600
	1    0    0    -1  
$EndComp
$Comp
L power:VBUS #PWR0111
U 1 1
P 5450 2750
F 0 "#PWR0111" H 5450 2600 50  0001 C CNN
F 1 "VBUS" H 5450 2900 39  0000 C CNN
F 2 "" H 5450 2750 50  0001 C CNN
F 3 "" H 5450 2750 50  0001 C CNN
	1    5450 2750
	1    0    0    -1  
$EndComp
$Comp
L power:VBUS #PWR0112
U 1 1
P 5950 2600
F 0 "#PWR0112" H 5950 2450 50  0001 C CNN
F 1 "VBUS" H 5950 2750 39  0000 C CNN
F 2 "" H 5950 2600 50  0001 C CNN
F 3 "" H 5950 2600 50  0001 C CNN
	1    5950 2600
	1    0    0    -1  
$EndComp
$Comp
L power:VBUS #PWR0113
U 1 1
P 4150 2600
F 0 "#PWR0113" H 4150 2450 50  0001 C CNN
F 1 "VBUS" H 4150 2750 39  0000 C CNN
F 2 "" H 4150 2600 50  0001 C CNN
F 3 "" H 4150 2600 50  0001 C CNN
	1    4150 2600
	1    0    0    -1  
$EndComp
Wire Wire Line
	6000 3100 6050 3100
Wire Wire Line
	6000 2900 6050 2900
Wire Wire Line
	6050 3000 6000 3000
Wire Wire Line
	6050 2800 6000 2800
Wire Notes Line
	7550 2250 5150 2250
Wire Notes Line
	5150 3700 7550 3700
Wire Notes Line
	5100 2250 4500 2250
Wire Notes Line
	4500 3700 5100 3700
Text Notes 4550 2400 0    39   ~ 8
Programmable\nButton
Wire Notes Line
	4450 2250 3800 2250
Text Notes 3850 2400 0    39   ~ 8
Battery and \nPower Switch
Wire Notes Line
	3800 3700 4450 3700
Wire Notes Line
	4450 2250 4450 3700
Wire Notes Line
	3800 2250 3800 3700
Wire Notes Line
	4500 2250 4500 3700
Wire Notes Line
	5100 2250 5100 3700
Wire Notes Line
	5150 2250 5150 3700
Wire Notes Line
	7550 2250 7550 3700
Wire Notes Line
	3800 5300 5250 5300
Wire Notes Line
	5250 5300 5250 3750
Wire Notes Line
	3800 3750 5250 3750
Wire Notes Line
	3800 3750 3800 5300
Wire Notes Line
	5300 3750 5300 5300
Wire Notes Line
	5300 5300 6750 5300
Wire Notes Line
	6750 5300 6750 3750
Wire Notes Line
	6750 3750 5300 3750
Wire Notes Line
	6800 5300 6800 3750
Wire Notes Line
	8250 3750 8250 5300
Wire Notes Line
	8250 5300 6800 5300
Wire Notes Line
	6800 3750 8250 3750
Wire Notes Line
	7600 3700 7600 2250
Wire Notes Line
	7600 2250 8250 2250
Wire Notes Line
	8250 2250 8250 3700
Wire Notes Line
	8250 3700 7600 3700
$EndSCHEMATC
